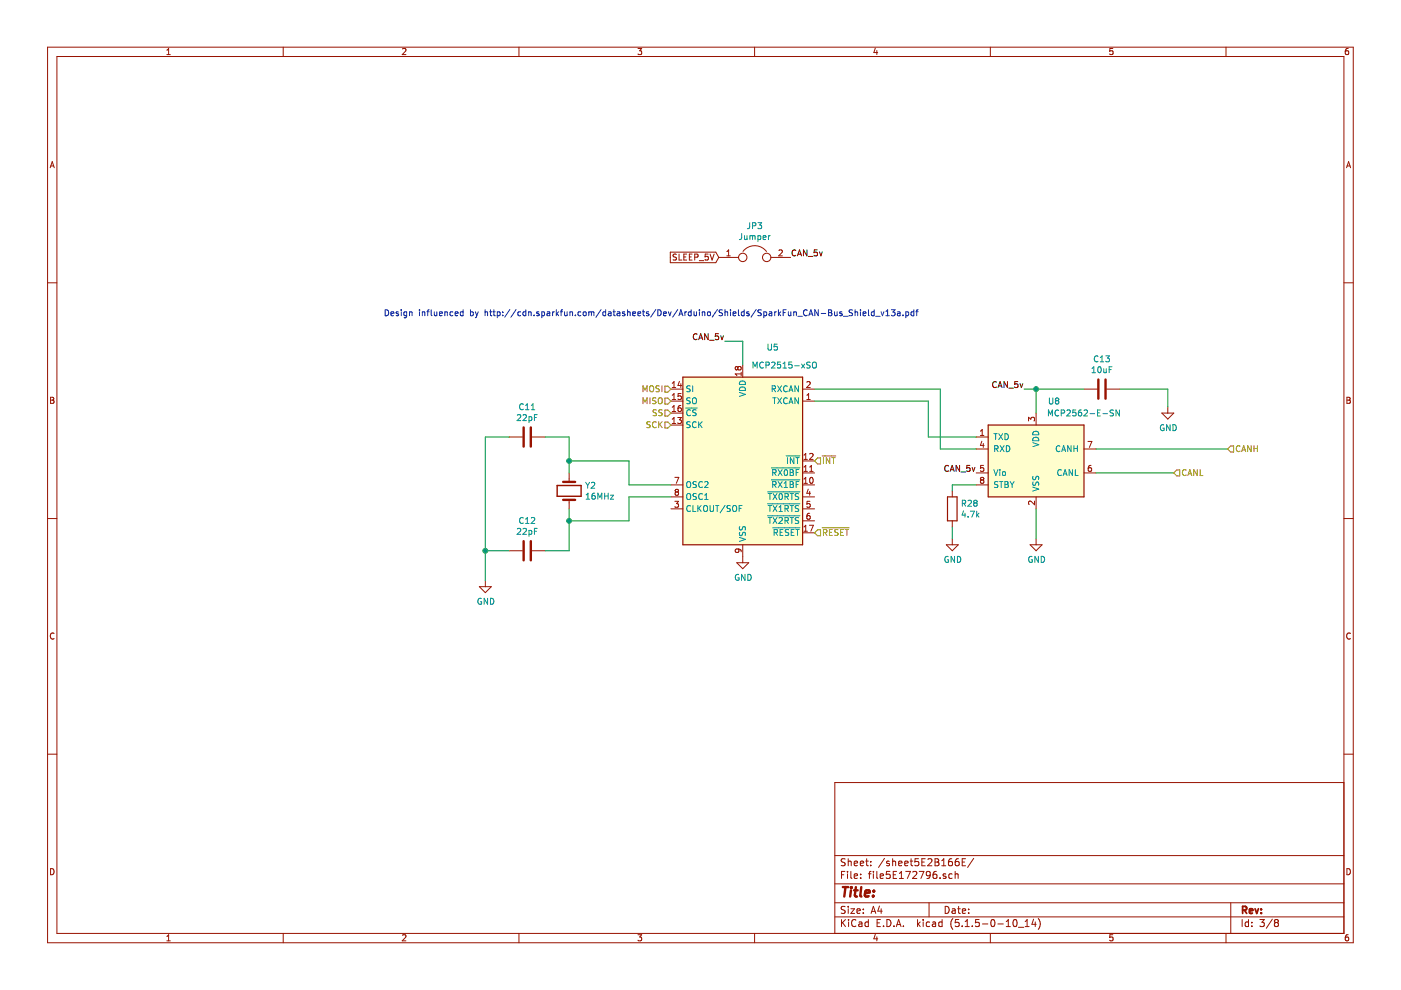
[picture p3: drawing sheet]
EESchema Schematic File Version 4
EELAYER 30 0
EELAYER END
$Descr A4 11693 8268
encoding utf-8
Sheet 8 8
Title ""
Date ""
Rev ""
Comp ""
Comment1 ""
Comment2 ""
Comment3 ""
Comment4 ""
$EndDescr
$Comp
L Interface_CAN_LIN:MCP2515-xSO U1
U 1 1
P 6200 3850
AR Path="/5E172797/5E172CD3" Ref="U1"  Part="1" 
AR Path="/5E2B166E/5E172CD3" Ref="U5"  Part="1" 
F 0 "U1" H 6450 4800 50  0000 C CNN
F 1 "MCP2515-xSO" H 6550 4650 50  0000 C CNN
F 2 "Package_SO:SOIC-18W_7.5x11.6mm_P1.27mm" H 6200 2950 50  0001 C CIN
F 3 "http://ww1.microchip.com/downloads/en/DeviceDoc/21801e.pdf" H 6300 3050 50  0001 C CNN
	1    6200 3850
	1    0    0    -1  
$EndComp
Text HLabel 5600 3350 0    50   Input ~ 0
MISO
Text HLabel 5600 3250 0    50   Input ~ 0
MOSI
Text HLabel 5600 3450 0    50   Input ~ 0
SS
Text HLabel 5600 3550 0    50   Input ~ 0
SCK
$Comp
L Device:Crystal Y1
U 1 1
P 4750 4100
AR Path="/5E172797/5E173524" Ref="Y1"  Part="1" 
AR Path="/5E2B166E/5E173524" Ref="Y2"  Part="1" 
F 0 "Y1" V 4704 4231 50  0000 L CNN
F 1 "16MHz" V 4795 4231 50  0000 L CNN
F 2 "Crystal:Crystal_HC49-4H_Vertical" H 4750 4100 50  0001 C CNN
F 3 "~" H 4750 4100 50  0001 C CNN
	1    4750 4100
	0    1    1    0   
$EndComp
Wire Wire Line
	4750 3950 4750 3850
Wire Wire Line
	4750 3850 5250 3850
Wire Wire Line
	5250 3850 5250 4050
Wire Wire Line
	5250 4050 5600 4050
Wire Wire Line
	4750 4250 4750 4350
Wire Wire Line
	4750 4350 5250 4350
Wire Wire Line
	5250 4350 5250 4150
Wire Wire Line
	5250 4150 5600 4150
$Comp
L Device:C C1
U 1 1
P 4400 3650
AR Path="/5E172797/5E1747A1" Ref="C1"  Part="1" 
AR Path="/5E2B166E/5E1747A1" Ref="C11"  Part="1" 
F 0 "C1" V 4148 3650 50  0000 C CNN
F 1 "22pF" V 4239 3650 50  0000 C CNN
F 2 "Capacitor_SMD:C_0603_1608Metric_Pad1.05x0.95mm_HandSolder" H 4438 3500 50  0001 C CNN
F 3 "~" H 4400 3650 50  0001 C CNN
	1    4400 3650
	0    1    1    0   
$EndComp
$Comp
L Device:C C2
U 1 1
P 4400 4600
AR Path="/5E172797/5E1751FC" Ref="C2"  Part="1" 
AR Path="/5E2B166E/5E1751FC" Ref="C12"  Part="1" 
F 0 "C2" V 4148 4600 50  0000 C CNN
F 1 "22pF" V 4239 4600 50  0000 C CNN
F 2 "Capacitor_SMD:C_0603_1608Metric_Pad1.05x0.95mm_HandSolder" H 4438 4450 50  0001 C CNN
F 3 "~" H 4400 4600 50  0001 C CNN
	1    4400 4600
	0    1    1    0   
$EndComp
Wire Wire Line
	4550 3650 4750 3650
Wire Wire Line
	4750 3650 4750 3850
Connection ~ 4750 3850
Wire Wire Line
	4550 4600 4750 4600
Wire Wire Line
	4750 4600 4750 4350
Connection ~ 4750 4350
$Comp
L power:GND #PWR0152
U 1 1
P 4050 4850
AR Path="/5E172797/5E175DF3" Ref="#PWR0152"  Part="1" 
AR Path="/5E2B166E/5E175DF3" Ref="#PWR0158"  Part="1" 
F 0 "#PWR0152" H 4050 4600 50  0001 C CNN
F 1 "GND" H 4055 4677 50  0000 C CNN
F 2 "" H 4050 4850 50  0001 C CNN
F 3 "" H 4050 4850 50  0001 C CNN
	1    4050 4850
	1    0    0    -1  
$EndComp
Wire Wire Line
	4050 4850 4050 4600
Wire Wire Line
	4050 4600 4250 4600
Wire Wire Line
	4050 4600 4050 3650
Wire Wire Line
	4050 3650 4250 3650
Connection ~ 4050 4600
Text HLabel 6800 4450 2    50   Input ~ 0
~RESET
Text Notes 3200 2650 0    50   ~ 0
Design influenced by http://cdn.sparkfun.com/datasheets/Dev/Arduino/Shields/SparkFun_CAN-Bus_Shield_v13a.pdf
Text HLabel 6800 3850 2    50   Input ~ 0
~INT
$Comp
L power:GND #PWR0153
U 1 1
P 6200 4650
AR Path="/5E172797/5E17861B" Ref="#PWR0153"  Part="1" 
AR Path="/5E2B166E/5E17861B" Ref="#PWR0159"  Part="1" 
F 0 "#PWR0153" H 6200 4400 50  0001 C CNN
F 1 "GND" H 6205 4477 50  0000 C CNN
F 2 "" H 6200 4650 50  0001 C CNN
F 3 "" H 6200 4650 50  0001 C CNN
	1    6200 4650
	1    0    0    -1  
$EndComp
Wire Wire Line
	6050 2850 6200 2850
Wire Wire Line
	6200 2850 6200 3050
Wire Wire Line
	8550 3250 8650 3250
Wire Wire Line
	8650 3250 8650 3450
Wire Wire Line
	6800 3250 7850 3250
Wire Wire Line
	7850 3250 7850 3750
Wire Wire Line
	7850 3750 8150 3750
Wire Wire Line
	6800 3350 7750 3350
Wire Wire Line
	7750 3350 7750 3650
Wire Wire Line
	7750 3650 8150 3650
$Comp
L Device:R R25
U 1 1
P 7950 4250
AR Path="/5E172797/5E17ACA5" Ref="R25"  Part="1" 
AR Path="/5E2B166E/5E17ACA5" Ref="R28"  Part="1" 
F 0 "R25" H 8020 4296 50  0000 L CNN
F 1 "4.7k" H 8020 4205 50  0000 L CNN
F 2 "Resistor_SMD:R_0603_1608Metric_Pad1.05x0.95mm_HandSolder" V 7880 4250 50  0001 C CNN
F 3 "~" H 7950 4250 50  0001 C CNN
	1    7950 4250
	1    0    0    -1  
$EndComp
Wire Wire Line
	7950 4100 7950 4050
Wire Wire Line
	7950 4050 8150 4050
$Comp
L power:GND #PWR0154
U 1 1
P 7950 4500
AR Path="/5E172797/5E17B588" Ref="#PWR0154"  Part="1" 
AR Path="/5E2B166E/5E17B588" Ref="#PWR0160"  Part="1" 
F 0 "#PWR0154" H 7950 4250 50  0001 C CNN
F 1 "GND" H 7955 4327 50  0000 C CNN
F 2 "" H 7950 4500 50  0001 C CNN
F 3 "" H 7950 4500 50  0001 C CNN
	1    7950 4500
	1    0    0    -1  
$EndComp
Wire Wire Line
	7950 4500 7950 4400
$Comp
L power:GND #PWR0155
U 1 1
P 8650 4500
AR Path="/5E172797/5E17C2FB" Ref="#PWR0155"  Part="1" 
AR Path="/5E2B166E/5E17C2FB" Ref="#PWR0161"  Part="1" 
F 0 "#PWR0155" H 8650 4250 50  0001 C CNN
F 1 "GND" H 8655 4327 50  0000 C CNN
F 2 "" H 8650 4500 50  0001 C CNN
F 3 "" H 8650 4500 50  0001 C CNN
	1    8650 4500
	1    0    0    -1  
$EndComp
Wire Wire Line
	8650 4500 8650 4250
$Comp
L Device:C C3
U 1 1
P 9200 3250
AR Path="/5E172797/5E17CFFD" Ref="C3"  Part="1" 
AR Path="/5E2B166E/5E17CFFD" Ref="C13"  Part="1" 
F 0 "C3" V 8948 3250 50  0000 C CNN
F 1 "10uF" V 9039 3250 50  0000 C CNN
F 2 "Capacitor_SMD:C_0603_1608Metric_Pad1.05x0.95mm_HandSolder" H 9238 3100 50  0001 C CNN
F 3 "~" H 9200 3250 50  0001 C CNN
	1    9200 3250
	0    1    1    0   
$EndComp
Connection ~ 8650 3250
Wire Wire Line
	8650 3250 9050 3250
$Comp
L power:GND #PWR0156
U 1 1
P 9750 3400
AR Path="/5E172797/5E17EF6E" Ref="#PWR0156"  Part="1" 
AR Path="/5E2B166E/5E17EF6E" Ref="#PWR0162"  Part="1" 
F 0 "#PWR0156" H 9750 3150 50  0001 C CNN
F 1 "GND" H 9755 3227 50  0000 C CNN
F 2 "" H 9750 3400 50  0001 C CNN
F 3 "" H 9750 3400 50  0001 C CNN
	1    9750 3400
	1    0    0    -1  
$EndComp
Wire Wire Line
	9750 3400 9750 3250
Wire Wire Line
	9750 3250 9350 3250
Text HLabel 10250 3750 2    50   Input ~ 0
CANH
Text HLabel 9800 3950 2    50   Input ~ 0
CANL
$Comp
L Interface_CAN_LIN:MCP2562-E-SN U4
U 1 1
P 8650 3850
AR Path="/5E172797/5E186474" Ref="U4"  Part="1" 
AR Path="/5E2B166E/5E186474" Ref="U8"  Part="1" 
F 0 "U4" H 8800 4350 50  0000 C CNN
F 1 "MCP2562-E-SN" H 9050 4250 50  0000 C CNN
F 2 "Package_SO:SOIC-8_3.9x4.9mm_P1.27mm" H 8650 3350 50  0001 C CIN
F 3 "http://ww1.microchip.com/downloads/en/DeviceDoc/25167A.pdf" H 8650 3850 50  0001 C CNN
	1    8650 3850
	1    0    0    -1  
$EndComp
Text GLabel 6000 2150 0    50   Input ~ 0
SLEEP_5V
$Comp
L Device:Jumper JP17
U 1 1
P 6300 2150
AR Path="/5E172797/5E18DFC8" Ref="JP17"  Part="1" 
AR Path="/5E2B166E/5E18DFC8" Ref="JP3"  Part="1" 
F 0 "JP17" H 6300 2414 50  0000 C CNN
F 1 "Jumper" H 6300 2323 50  0000 C CNN
F 2 "Connector_PinHeader_2.54mm:PinHeader_1x02_P2.54mm_Vertical" H 6300 2150 50  0001 C CNN
F 3 "~" H 6300 2150 50  0001 C CNN
	1    6300 2150
	1    0    0    -1  
$EndComp
Text Label 6600 2150 0    50   ~ 0
CAN_5v
Text Label 6050 2850 2    50   ~ 0
CAN_5v
Text Label 8550 3250 2    50   ~ 0
CAN_5v
Text Label 8150 3950 2    50   ~ 0
CAN_5v
Wire Wire Line
	9150 3950 9800 3950
Wire Wire Line
	9150 3750 10250 3750
$EndSCHEMATC
